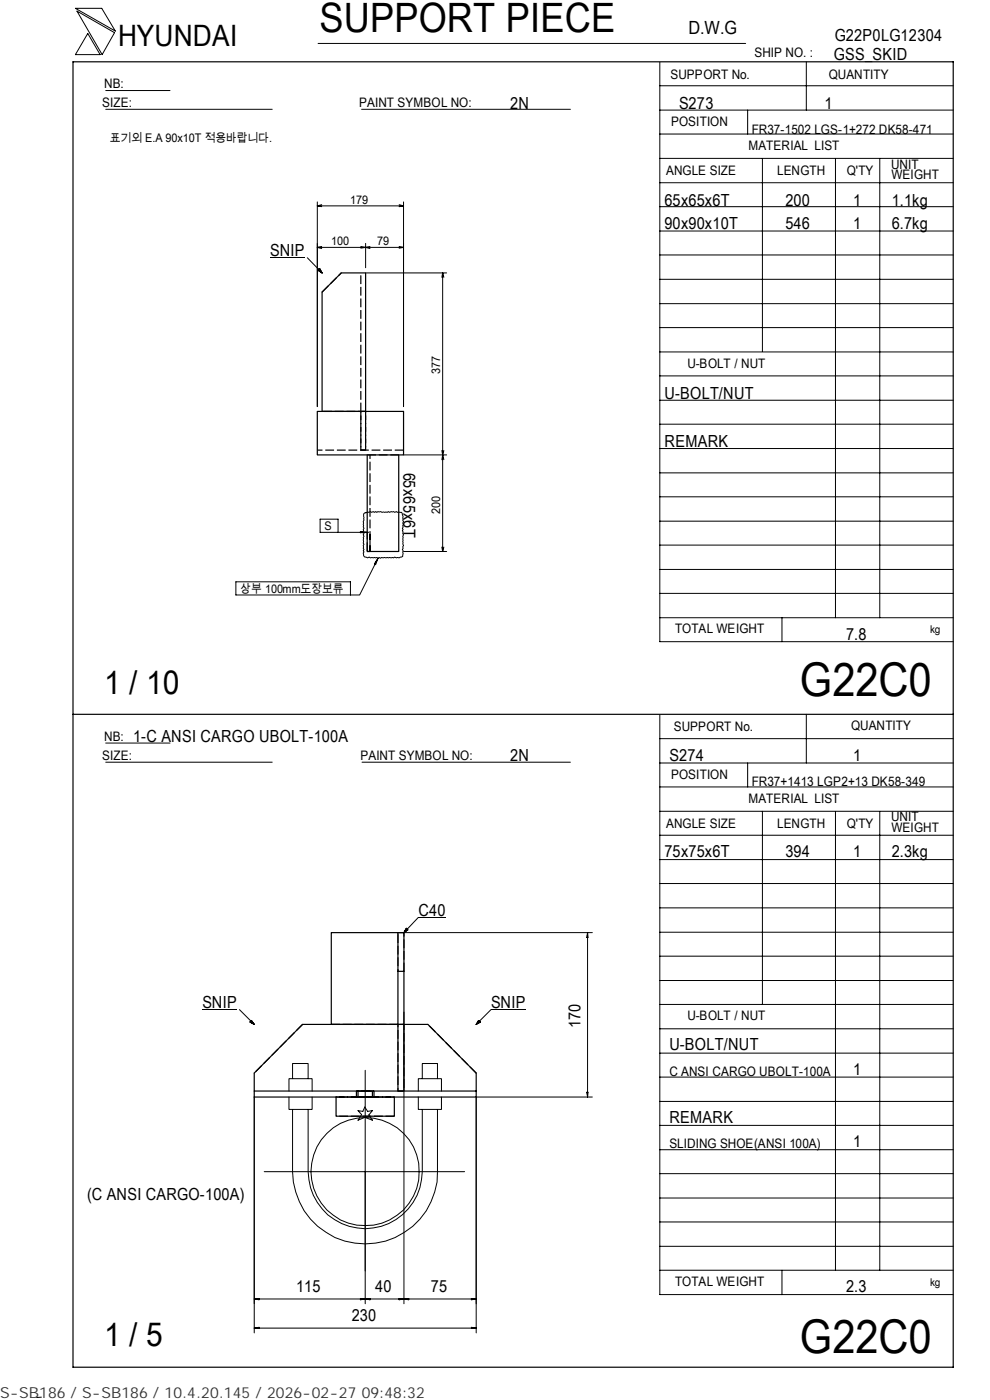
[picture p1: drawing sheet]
<svg xmlns="http://www.w3.org/2000/svg" width="210mm" height="297mm" viewBox="0 0 210 297" stroke-linecap="round" stroke-linejoin="round" font-family="sans-serif">
<path d="M15.5 13.1h186.7v277h-186.7zM68.3 62l4.1-4.1h5.1v29.4h-9.2zM67.3 87.3h18.3v9.2h-18.3zM77.9 96.5v20.5h6.7v-20.5M15.5 151.5h186.7M84.4 197.9h-14.1v19.4M84.4 197.9h1.3v8.2h-1.3zM84.4 217.3h-20.2l-10.3 10.4v5h47.1v-1.2h-47.1M84.4 206.1v25.4h1.3v-25.4M85.7 217.3h5.1l10.2 10.4v3.8M71.3 232.7v4.1h12.3v-4.1" fill="none" stroke="#000" stroke-width=".25"/>
<g fill="none" stroke="#000" stroke-width=".25" stroke-dasharray="1.9 .6" stroke-linecap="butt">
<path d="M68.3 62l4.1-4.1M76.5 87.3v-29.4M76.5 87.3v8.2h1v-8.2h-9.2M77.5 87.3v8.2h-1v-8.2M77.9 96.5h6.7M85.6 95.5h-18.3M77.9 117h.6v-4.1h-.6v4.1M78.5 117v-20.5M64.2 217.3l-10.3 10.4M70.3 217.3h15.4v14.2M85.7 217.3h-1.3v14.2h1.3M85.7 206.1v-8.2h-1.3v8.2"/>
<path d="M75.6 231.5h3.7M75.8 232.7h-.2v-1.2h3.7v1.2h-3.5M76.4 232.7h-.5v-1.2h3.1v1.2h-2.6M79.3 232.7h-3.7M83.6 236.8h-12.3M83.6 232.7h-12.3h12.3M101 227.7l-10.2-10.4"/>
</g>
<g fill="none" stroke="#000" stroke-width=".21">
<path d="M16 1.8h5.6l2.9 4.8zM16.3 2.4l8 4.5-2.6 4.7zM18.6 7.1l2.6 4.5h-5.2zM22.4 19.2h13.7M67.5 9.2h90.6M139.9 18.2h62.3M139.9 13.2v122.9h62.3M171 13.1v10.3M22.4 23.2h35.3M76.7 23.2h44.3M139.9 38.8h62.3M139.9 33.6h62.3"/>
<path d="M139.9 28.4h62.3M139.9 23.4h62.3M158.6 23.4v5M161.7 33.6v41M177.2 33.7v97.4M186.6 33.7v97.4M57.3 54.7h7.4M65.2 54.7l3.1 3.2M67.3 42.8v43.5M67.3 52.5l.9 .2M67.3 43.7l.9 .1M67.3 43.7h18.3"/>
<path d="M67.4 57.3l.4-.3 .5 .9zM68.2 52.3l-.9 .2M68.2 43.4l-.9 .3M76.5 52.3l1 .2M77.5 57.9h17.2M77.5 51.6v5.2M77.5 52.5l1 .2M77.5 52.5l-1 .2M78.5 52.3l-1 .2M84.7 52.3l.9 .2M84.7 43.4l.9 .3M85.6 52.5l-.9 .2"/>
<path d="M85.6 52.5h-18.3M85.6 42.8v43.5M85.6 43.7l-.9 .1M93.9 57.9v59.1M93.9 57.9l-.2 .9M93.9 57.9l.2 .9M139.9 59.3h62.3M139.9 54.1h62.3M139.9 49h62.3M139.9 43.8h62.3M139.9 79.7h62.3M139.9 74.7h62.3"/>
<path d="M139.9 69.5h62.3M139.9 64.4h62.3M85.6 96.5h9.1M93.7 95.6l.2 .9M93.9 96.5l-.2 1M93.9 96.5l.2 1M94.1 95.6l-.2 .9M139.9 95.2h62.3M139.9 90h62.3M139.9 84.9h62.3M71.7 112.9v-2.8h-3.8v2.8h10M76.4 112.8l1.5 .1-1.5 .1z"/>
<path d="M76.9 112.8v.2M77.1 109l.3-.2 1.2-.3 .2 .2 .4-.2 .2 .2 .3-.2 .2 .2 .3-.2h.6l.2 .2h1.1l.3-.2 .2 .2 .4-.2h.5l.2 .2 .4-.2 .2 .2h.9l.3 .8-.1 .9 .2 .2-.2 .4 .2 .2-.2 .3 .1 .3-.2 .3 .2 .2-.2 .3 .3 .8-.2 .4v1.6l.2 .3-.3 .9 .2 .2-.1 1.2-.7 .4-1-.2-.2 .2-2.6-.1-.2 .1-.3-.1-.2 .1-.3-.1-1.3 .1-.3-.2-.3 .2-.6-.2a.98 .98 0 0 1-.2-1.1l-.2-.3 .2-.2-.2-.3v-.6l.2-.2-.2-.3v-1.2l.2-.2-.2-.4 .2-.2-.2-.3v-.6l.2-.2-.2-.4v-1.1l.2-.3zM79.7 119.2l.1 .2M80.2 118.4l-3.9 7.8h-2M80.2 118.4l-.5 1.4-.3-.2zM85.6 117h9.1M93.7 116.1l.2 .9M94.1 116.1l-.2 .9M139.9 100.3h62.3M139.9 115.6h62.3M139.9 110.6h62.3M139.9 105.4h62.3"/>
<path d="M50 123.4h24.3v2.8h-24.3zM139.9 131.1h62.3M139.9 125.9h62.3M139.9 120.8h62.3M165.9 131.1v5M22.4 157.6h13.7M139.9 151.7v122.9h62.3M139.9 156.7h62.3M171 151.5v10.4M22.4 161.7h35.3M76.8 161.7h44.2M139.9 177.2h62.3"/>
<path d="M139.9 172.1h62.3M139.9 167h62.3M139.9 161.9h62.3M158.6 161.9v5.1M161.7 172.1v41M177.2 172.2v97.3M186.6 172.2v97.3M85.7 197.9h39.9M86.2 196.9l.3 .4-.8 .6zM94.6 194.6h-5.9l-3 3.3M124.5 198.5h.1M124.6 197.9l.1 1h-.3z"/>
<path d="M124.6 197.9v34.8M139.9 182.4h62.3M139.9 197.8h62.3M139.9 192.6h62.3M139.9 187.4h62.3M42.9 214.2h7.4M50.8 214.2l3.1 3.1M53 216.8l.3-.3 .6 .8zM85.7 214.7v61.9M101.5 216.5l.4 .3-.9 .5zM111.5 214.2h-7.4l-3.1 3.1M139.9 218.3h62.3"/>
<path d="M139.9 213.1h62.3M139.9 208h62.3M139.9 202.9h62.3M53.9 232.7v50.1M61.3 231.5v-2.7h4.9v2.7M61.3 232.7v2.7h4.9v-2.7M62.1 235.4v13.2a15.4 15.4 0 0 0 15.3 15.3 15.4 15.4 0 0 0 15.4-15.3v-13.2M62.1 228.8v-3.2h3.3v3.2M65.4 235.4v13.2a12.1 12.1 0 0 0 12.1 12.1 12.1 12.1 0 0 0 12.1-12.1v-13.2M75.9 235.6l1.1 .2 .4-.9 .6 .9 1-.2-.8 .9 .8 1.1-1.6-.5-1.5 .5 .8-1.1zM77.5 227.1v49.5M88.7 231.5v-2.7h4.9v2.7"/>
<path d="M88.7 232.7v2.7h4.9v-2.7M89.6 228.8v-3.2h3.2v3.2M124.4 231.7h.3l-.1 1zM124.5 232.1h.1M125.6 232.7h-24.6v50.1M139.9 238.7h62.3M139.9 233.7h62.3M139.9 228.5h62.3M139.9 223.4h62.3M56 248.6h42.5M139.9 259.2h62.3M139.9 254.2h62.3"/>
<path d="M139.9 249h62.3M139.9 243.9h62.3M53.9 275.6l1-.1v.2zM53.9 275.6h47.1M54.6 275.5v.2M76.4 275.5l1.1 .1-1.1 .1zM76.8 275.5v.2M77.5 275.6l1-.1v.2zM78.1 275.5v.2M84.7 275.5l1 .1-1 .1zM84.9 275.5v.2M85.7 275.6l1-.1v.2z"/>
<path d="M86.3 275.5v.2M100 275.5l1 .1-1 .1zM100.3 275.5v.2M139.9 269.5h62.3M139.9 264.4h62.3M165.9 269.5v5.1M8.8 296.4l-1 .1M53.9 281.8l1-.2v.2zM53.9 281.8h47.1M54.6 281.7v.1M100 281.6l1 .2h-1zM100.3 281.7v.1"/>
<circle cx="77.4" cy="248.5" r="11.5"/>
</g>
<path d="M75.9 231.5h3.1M79 232.7h-3.1" fill="none" stroke="#000" stroke-width=".25" stroke-dasharray="1.7 .5" stroke-linecap="butt"/>
<path d="M84.4 217.3h1.3" fill="none" stroke="#000" stroke-width=".25" stroke-dasharray=".7 .3" stroke-linecap="butt"/>
<path d="M67.4 57.1h.9v.8h-.9zM85.8 197h.7v.9h-.7zM53 216.6h.9v.7h-.9zM101.1 216.6h.8v.7h-.8z" fill="#000"/>
<g font-size="9.9">
<text x="169.7" y="147.6">G22C0</text>
<text x="169.7" y="286.9">G22C0</text>
</g>
<text font-size="8.6" x="67.7" y="6.9">SUPPORT PIECE</text>
<g font-size="7">
<text x="22.1" y="147.2">1 / 10</text>
<text x="22.1" y="285.6">1 / 5</text>
</g>
<text font-size="6.3" x="25.1" y="9.8">HYUNDAI</text>
<text font-size="3.9" x="146" y="7.3">D.W.G</text>
<g font-size="3.5">
<text x="177" y="8.7">G22P0LG12304</text>
<text x="176.9" y="12.8">GSS_SKID</text>
<text x="108.2" y="23.1">2N</text>
<text x="144" y="23.1">S273</text>
<text x="174.8" y="23.1">1</text>
<text x="141" y="43.6">65x65x6T</text>
<text x="166.6" y="43.6">200</text>
<text x="180.9" y="43.6">1</text>
<text x="189.1" y="43.6">1.1kg</text>
<text x="141" y="48.7">90x90x10T</text>
<text x="166.6" y="48.7">546</text>
<text x="180.9" y="48.7">1</text>
<text x="189.1" y="48.7">6.7kg</text>
<text x="57.3" y="54.3">SNIP</text>
<text x="141" y="84.6">U-BOLT/NUT</text>
<text x="141" y="94.8">REMARK</text>
<text x="85.6" y="100.2" transform="rotate(90 85.6 100.2)">65x65x6T</text>
<text x="179.5" y="135.8">7.8</text>
<text x="28.3" y="157.3">1-C ANSI CARGO UBOLT-100A</text>
<text x="108.2" y="161.4">2N</text>
<text x="142" y="161.4">S274</text>
<text x="180.9" y="161.4">1</text>
<text x="141" y="181.9">75x75x6T</text>
<text x="166.6" y="181.9">394</text>
<text x="180.9" y="181.9">1</text>
<text x="189.1" y="181.9">2.3kg</text>
<text x="88.7" y="194.2">C40</text>
<text x="42.9" y="213.8">SNIP</text>
<text x="104.1" y="213.8">SNIP</text>
<text x="123.1" y="218.2" transform="rotate(-90 123.1 218.2)">170</text>
<text x="142" y="222.8">U-BOLT/NUT</text>
<text x="180.9" y="228">1</text>
<text x="142" y="238.3">REMARK</text>
<text x="180.9" y="243.3">1</text>
<text x="18.5" y="254.5">(C ANSI CARGO-100A)</text>
<text x="62.8" y="274.2">115</text>
<text x="79.6" y="274.2">40</text>
<text x="91.4" y="274.2">75</text>
<text x="179.5" y="274.1">2.3</text>
<text x="74.6" y="280.2">230</text>
</g>
<text font-size="3.2" fill="#323232" x="0" y="296.6">S-SB186 / S-SB186 / 10.4.20.145 / 2026-02-27 09:48:32</text>
<g font-size="2.8">
<text x="142.2" y="16.8">SUPPORT No.</text>
<text x="160" y="12.2">SHIP NO. :</text>
<text x="175.8" y="16.7">QUANTITY</text>
<text x="21.7" y="22.8">SIZE:</text>
<text x="22.1" y="18.7">NB:</text>
<text x="76.2" y="22.8">PAINT SYMBOL NO:</text>
<text x="142.3" y="26.8">POSITION</text>
<text x="159.4" y="28.4">FR37-1502 LGS-1+272 DK58-471</text>
<text x="158.8" y="31.7">MATERIAL LIST</text>
<text x="189" y="35.8">UNIT</text>
<text x="141.3" y="37.2">ANGLE SIZE</text>
<text x="164.8" y="37.1">LENGTH</text>
<text x="179.6" y="37.1">Q'TY</text>
<text x="189.1" y="38">WEIGHT</text>
<text x="145.8" y="78">U-BOLT / NUT</text>
<text x="143.2" y="134.4">TOTAL WEIGHT</text>
<text x="142.9" y="155">SUPPORT No.</text>
<text x="180.5" y="154.9">QUANTITY</text>
<text x="21.7" y="161.3">SIZE:</text>
<text x="22.1" y="157.1">NB:</text>
<text x="76.5" y="161.2">PAINT SYMBOL NO:</text>
<text x="142.3" y="165.3">POSITION</text>
<text x="159.4" y="166.7">FR37+1413 LGP2+13 DK58-349</text>
<text x="158.8" y="170.3">MATERIAL LIST</text>
<text x="141.3" y="175.7">ANGLE SIZE</text>
<text x="164.8" y="175.6">LENGTH</text>
<text x="179.6" y="175.6">Q'TY</text>
<text x="189" y="174.2">UNIT</text>
<text x="189.1" y="176.5">WEIGHT</text>
<text x="145.8" y="216.5">U-BOLT / NUT</text>
<text x="142" y="228.2">C ANSI CARGO UBOLT-100A</text>
<text x="142" y="243.5">SLIDING SHOE(ANSI 100A)</text>
<text x="143.2" y="272.9">TOTAL WEIGHT</text>
</g>
<g font-size="2.5">
<text x="23.3" y="30.1">표기외 E.A 90x10T 적용바랍니다.</text>
<text x="74.3" y="43.2">179</text>
<text x="70.3" y="52">100</text>
<text x="80" y="52">79</text>
<text x="93.4" y="79.3" transform="rotate(-90 93.4 79.3)">377</text>
<text x="68.8" y="112.4">S</text>
<text x="93.4" y="109" transform="rotate(-90 93.4 109)">200</text>
<text x="51" y="125.8">상부 100mm도장보류</text>
</g>
<g font-size="2.3">
<text x="197.3" y="134.3">kg</text>
<text x="197.3" y="272.8">kg</text>
</g>
</svg>
